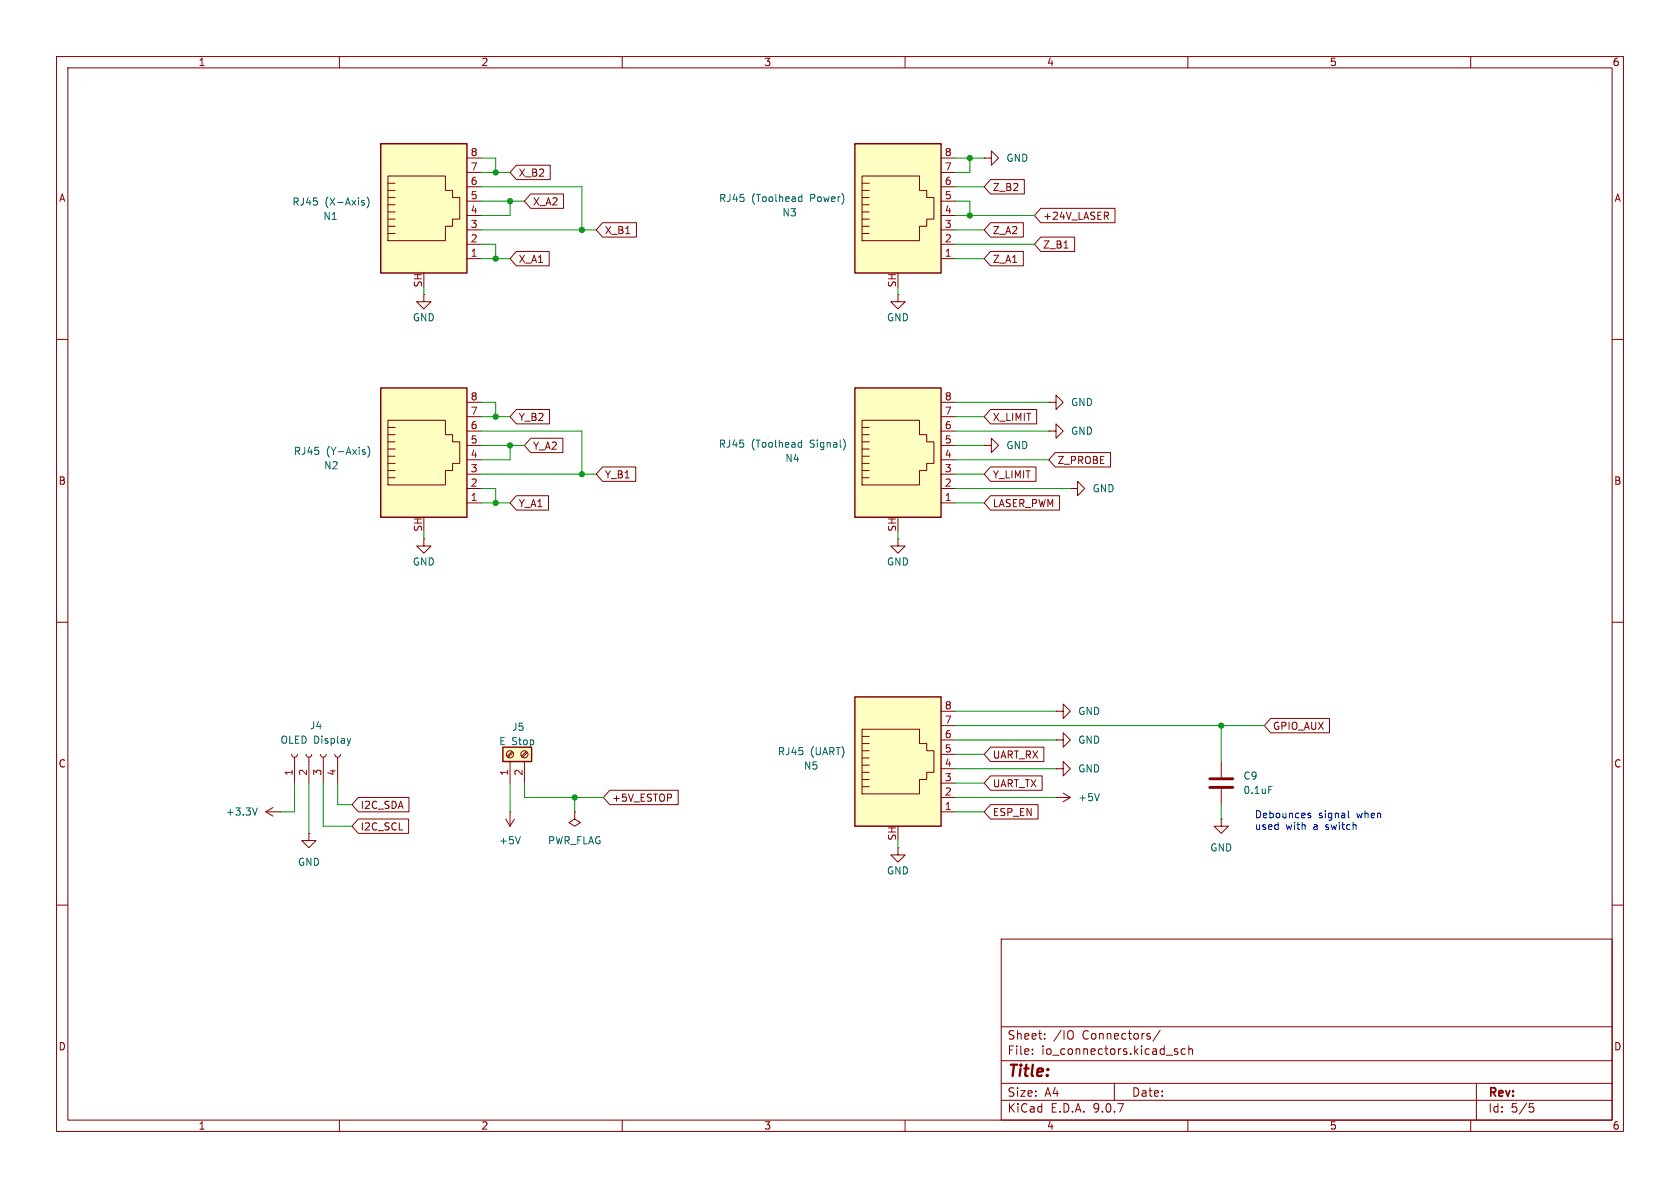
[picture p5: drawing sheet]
(kicad_sch
 (version 20250114)
 (generator "eeschema")
 (generator_version "9.0")
 (paper "A4")
 (lib_symbols
  (symbol "Connector:Conn_01x04_Socket"
   (pin_names
    (offset 1.016) (hide yes)) (exclude_from_sim no) (in_bom yes) (on_board yes)
   (property "Reference" "J" (at 0 5.08 0) (effects (font (size 1.27 1.27))))
   (property "Value" "Conn_01x04_Socket" (at 0 -7.62 0) (effects (font (size 1.27 1.27))))
   (property "Footprint" "" (at 0 0 0) (effects (font (size 1.27 1.27)) (hide yes)))
   (property "Datasheet" "~" (at 0 0 0) (effects (font (size 1.27 1.27)) (hide yes)))
   (property "Description" "Generic connector, single row, 01x04, script generated" (at 0 0 0) (effects (font (size 1.27 1.27)) (hide yes)))
   (property "ki_locked" "" (at 0 0 0) (effects (font (size 1.27 1.27))))
   (symbol "Conn_01x04_Socket_1_1"
    (polyline (pts (xy -1.27 2.54) (xy -0.508 2.54)) (stroke (width 0.1524) (type default)) (fill (type none)))
    (polyline (pts (xy -1.27 0) (xy -0.508 0)) (stroke (width 0.1524) (type default)) (fill (type none)))
    (polyline (pts (xy -1.27 -2.54) (xy -0.508 -2.54)) (stroke (width 0.1524) (type default)) (fill (type none)))
    (polyline (pts (xy -1.27 -5.08) (xy -0.508 -5.08)) (stroke (width 0.1524) (type default)) (fill (type none)))
    (arc (start 0 2.032) (mid -0.5058 2.54) (end 0 3.048) (stroke (width 0.1524) (type default)) (fill (type none)))
    (arc (start 0 -0.508) (mid -0.5058 0) (end 0 0.508) (stroke (width 0.1524) (type default)) (fill (type none)))
    (arc (start 0 -3.048) (mid -0.5058 -2.54) (end 0 -2.032) (stroke (width 0.1524) (type default)) (fill (type none)))
    (arc (start 0 -5.588) (mid -0.5058 -5.08) (end 0 -4.572) (stroke (width 0.1524) (type default)) (fill (type none)))
    (pin passive line (at -5.08 2.54 0) (length 3.81) (name "Pin_1" (effects (font (size 1.27 1.27)))) (number "1" (effects (font (size 1.27 1.27)))))
    (pin passive line (at -5.08 0 0) (length 3.81) (name "Pin_2" (effects (font (size 1.27 1.27)))) (number "2" (effects (font (size 1.27 1.27)))))
    (pin passive line (at -5.08 -2.54 0) (length 3.81) (name "Pin_3" (effects (font (size 1.27 1.27)))) (number "3" (effects (font (size 1.27 1.27)))))
    (pin passive line (at -5.08 -5.08 0) (length 3.81) (name "Pin_4" (effects (font (size 1.27 1.27)))) (number "4" (effects (font (size 1.27 1.27))))))
   (embedded_fonts no))
  (symbol "Connector:RJ45_Shielded"
   (pin_names
    (offset 1.016)) (exclude_from_sim no) (in_bom yes) (on_board yes)
   (property "Reference" "J" (at -5.08 13.97 0) (effects (font (size 1.27 1.27)) (justify right)))
   (property "Value" "RJ45_Shielded" (at 2.54 13.97 0) (effects (font (size 1.27 1.27)) (justify left)))
   (property "Footprint" "" (at 0 0.635 90) (effects (font (size 1.27 1.27)) (hide yes)))
   (property "Datasheet" "~" (at 0 0.635 90) (effects (font (size 1.27 1.27)) (hide yes)))
   (property "Description" "RJ connector, 8P8C (8 positions 8 connected), Shielded" (at 0 0 0) (effects (font (size 1.27 1.27)) (hide yes)))
   (symbol "RJ45_Shielded_0_1"
    (polyline (pts (xy -6.35 1.905) (xy -5.08 1.905) (xy -5.08 1.905)) (stroke (width 0) (type default)) (fill (type none)))
    (polyline (pts (xy -6.35 0.635) (xy -5.08 0.635) (xy -5.08 0.635)) (stroke (width 0) (type default)) (fill (type none)))
    (polyline (pts (xy -6.35 -0.635) (xy -5.08 -0.635) (xy -5.08 -0.635)) (stroke (width 0) (type default)) (fill (type none)))
    (polyline (pts (xy -6.35 -1.905) (xy -5.08 -1.905) (xy -5.08 -1.905)) (stroke (width 0) (type default)) (fill (type none)))
    (polyline (pts (xy -6.35 -3.175) (xy -5.08 -3.175) (xy -5.08 -3.175)) (stroke (width 0) (type default)) (fill (type none)))
    (polyline (pts (xy -6.35 -4.445) (xy -6.35 6.985) (xy 3.81 6.985) (xy 3.81 4.445) (xy 5.08 4.445) (xy 5.08 3.175) (xy 6.35 3.175) (xy 6.35 -0.635) (xy 5.08 -0.635) (xy 5.08 -1.905) (xy 3.81 -1.905) (xy 3.81 -4.445) (xy -6.35 -4.445) (xy -6.35 -4.445)) (stroke (width 0) (type default)) (fill (type none)))
    (polyline (pts (xy -5.08 5.715) (xy -6.35 5.715)) (stroke (width 0) (type default)) (fill (type none)))
    (polyline (pts (xy -5.08 4.445) (xy -6.35 4.445)) (stroke (width 0) (type default)) (fill (type none)))
    (polyline (pts (xy -5.08 3.175) (xy -6.35 3.175) (xy -6.35 3.175)) (stroke (width 0) (type default)) (fill (type none)))
    (rectangle (start 7.62 12.7) (end -7.62 -10.16) (stroke (width 0.254) (type default)) (fill (type background))))
   (symbol "RJ45_Shielded_1_1"
    (pin passive line (at 0 -12.7 90) (length 2.54) (name "~" (effects (font (size 1.27 1.27)))) (number "SH" (effects (font (size 1.27 1.27)))))
    (pin passive line (at 10.16 10.16 180) (length 2.54) (name "~" (effects (font (size 1.27 1.27)))) (number "8" (effects (font (size 1.27 1.27)))))
    (pin passive line (at 10.16 7.62 180) (length 2.54) (name "~" (effects (font (size 1.27 1.27)))) (number "7" (effects (font (size 1.27 1.27)))))
    (pin passive line (at 10.16 5.08 180) (length 2.54) (name "~" (effects (font (size 1.27 1.27)))) (number "6" (effects (font (size 1.27 1.27)))))
    (pin passive line (at 10.16 2.54 180) (length 2.54) (name "~" (effects (font (size 1.27 1.27)))) (number "5" (effects (font (size 1.27 1.27)))))
    (pin passive line (at 10.16 0 180) (length 2.54) (name "~" (effects (font (size 1.27 1.27)))) (number "4" (effects (font (size 1.27 1.27)))))
    (pin passive line (at 10.16 -2.54 180) (length 2.54) (name "~" (effects (font (size 1.27 1.27)))) (number "3" (effects (font (size 1.27 1.27)))))
    (pin passive line (at 10.16 -5.08 180) (length 2.54) (name "~" (effects (font (size 1.27 1.27)))) (number "2" (effects (font (size 1.27 1.27)))))
    (pin passive line (at 10.16 -7.62 180) (length 2.54) (name "~" (effects (font (size 1.27 1.27)))) (number "1" (effects (font (size 1.27 1.27))))))
   (embedded_fonts no))
  (symbol "Connector:Screw_Terminal_01x02"
   (pin_names
    (offset 1.016) (hide yes)) (exclude_from_sim no) (in_bom yes) (on_board yes)
   (property "Reference" "J" (at 0 2.54 0) (effects (font (size 1.27 1.27))))
   (property "Value" "Screw_Terminal_01x02" (at 0 -5.08 0) (effects (font (size 1.27 1.27))))
   (property "Footprint" "" (at 0 0 0) (effects (font (size 1.27 1.27)) (hide yes)))
   (property "Datasheet" "~" (at 0 0 0) (effects (font (size 1.27 1.27)) (hide yes)))
   (property "Description" "Generic screw terminal, single row, 01x02, script generated (kicad-library-utils/schlib/autogen/connector/)" (at 0 0 0) (effects (font (size 1.27 1.27)) (hide yes)))
   (symbol "Screw_Terminal_01x02_1_1"
    (rectangle (start -1.27 1.27) (end 1.27 -3.81) (stroke (width 0.254) (type default)) (fill (type background)))
    (polyline (pts (xy -0.5334 0.3302) (xy 0.3302 -0.508)) (stroke (width 0.1524) (type default)) (fill (type none)))
    (polyline (pts (xy -0.5334 -2.2098) (xy 0.3302 -3.048)) (stroke (width 0.1524) (type default)) (fill (type none)))
    (polyline (pts (xy -0.3556 0.508) (xy 0.508 -0.3302)) (stroke (width 0.1524) (type default)) (fill (type none)))
    (polyline (pts (xy -0.3556 -2.032) (xy 0.508 -2.8702)) (stroke (width 0.1524) (type default)) (fill (type none)))
    (circle (center 0 0) (radius 0.635) (stroke (width 0.1524) (type default)) (fill (type none)))
    (circle (center 0 -2.54) (radius 0.635) (stroke (width 0.1524) (type default)) (fill (type none)))
    (pin passive line (at -5.08 0 0) (length 3.81) (name "Pin_1" (effects (font (size 1.27 1.27)))) (number "1" (effects (font (size 1.27 1.27)))))
    (pin passive line (at -5.08 -2.54 0) (length 3.81) (name "Pin_2" (effects (font (size 1.27 1.27)))) (number "2" (effects (font (size 1.27 1.27))))))
   (embedded_fonts no))
  (symbol "Device:C"
   (pin_numbers (hide yes))
   (pin_names
    (offset 0.254)) (exclude_from_sim no) (in_bom yes) (on_board yes)
   (property "Reference" "C" (at 0.635 2.54 0) (effects (font (size 1.27 1.27)) (justify left)))
   (property "Value" "C" (at 0.635 -2.54 0) (effects (font (size 1.27 1.27)) (justify left)))
   (property "Footprint" "" (at 0.9652 -3.81 0) (effects (font (size 1.27 1.27)) (hide yes)))
   (property "Datasheet" "~" (at 0 0 0) (effects (font (size 1.27 1.27)) (hide yes)))
   (property "Description" "Unpolarized capacitor" (at 0 0 0) (effects (font (size 1.27 1.27)) (hide yes)))
   (symbol "C_0_1"
    (polyline (pts (xy -2.032 0.762) (xy 2.032 0.762)) (stroke (width 0.508) (type default)) (fill (type none)))
    (polyline (pts (xy -2.032 -0.762) (xy 2.032 -0.762)) (stroke (width 0.508) (type default)) (fill (type none))))
   (symbol "C_1_1"
    (pin passive line (at 0 3.81 270) (length 2.794) (name "~" (effects (font (size 1.27 1.27)))) (number "1" (effects (font (size 1.27 1.27)))))
    (pin passive line (at 0 -3.81 90) (length 2.794) (name "~" (effects (font (size 1.27 1.27)))) (number "2" (effects (font (size 1.27 1.27))))))
   (embedded_fonts no))
  (symbol "power:+3.3V"
   (power)
   (pin_numbers (hide yes))
   (pin_names
    (offset 0) (hide yes)) (exclude_from_sim no) (in_bom yes) (on_board yes)
   (property "Reference" "#PWR" (at 0 -3.81 0) (effects (font (size 1.27 1.27)) (hide yes)))
   (property "Value" "+3.3V" (at 0 3.556 0) (effects (font (size 1.27 1.27))))
   (property "Footprint" "" (at 0 0 0) (effects (font (size 1.27 1.27)) (hide yes)))
   (property "Datasheet" "" (at 0 0 0) (effects (font (size 1.27 1.27)) (hide yes)))
   (property "Description" "Power symbol creates a global label with name \"+3.3V\"" (at 0 0 0) (effects (font (size 1.27 1.27)) (hide yes)))
   (symbol "+3.3V_0_1"
    (polyline (pts (xy -0.762 1.27) (xy 0 2.54)) (stroke (width 0) (type default)) (fill (type none)))
    (polyline (pts (xy 0 2.54) (xy 0.762 1.27)) (stroke (width 0) (type default)) (fill (type none)))
    (polyline (pts (xy 0 0) (xy 0 2.54)) (stroke (width 0) (type default)) (fill (type none))))
   (symbol "+3.3V_1_1"
    (pin power_in line (at 0 0 90) (length 0) (name "~" (effects (font (size 1.27 1.27)))) (number "1" (effects (font (size 1.27 1.27))))))
   (embedded_fonts no))
  (symbol "power:+5V"
   (power)
   (pin_numbers (hide yes))
   (pin_names
    (offset 0) (hide yes)) (exclude_from_sim no) (in_bom yes) (on_board yes)
   (property "Reference" "#PWR" (at 0 -3.81 0) (effects (font (size 1.27 1.27)) (hide yes)))
   (property "Value" "+5V" (at 0 3.556 0) (effects (font (size 1.27 1.27))))
   (property "Footprint" "" (at 0 0 0) (effects (font (size 1.27 1.27)) (hide yes)))
   (property "Datasheet" "" (at 0 0 0) (effects (font (size 1.27 1.27)) (hide yes)))
   (property "Description" "Power symbol creates a global label with name \"+5V\"" (at 0 0 0) (effects (font (size 1.27 1.27)) (hide yes)))
   (symbol "+5V_0_1"
    (polyline (pts (xy -0.762 1.27) (xy 0 2.54)) (stroke (width 0) (type default)) (fill (type none)))
    (polyline (pts (xy 0 2.54) (xy 0.762 1.27)) (stroke (width 0) (type default)) (fill (type none)))
    (polyline (pts (xy 0 0) (xy 0 2.54)) (stroke (width 0) (type default)) (fill (type none))))
   (symbol "+5V_1_1"
    (pin power_in line (at 0 0 90) (length 0) (name "~" (effects (font (size 1.27 1.27)))) (number "1" (effects (font (size 1.27 1.27))))))
   (embedded_fonts no))
  (symbol "power:GND"
   (power)
   (pin_numbers (hide yes))
   (pin_names
    (offset 0) (hide yes)) (exclude_from_sim no) (in_bom yes) (on_board yes)
   (property "Reference" "#PWR" (at 0 -6.35 0) (effects (font (size 1.27 1.27)) (hide yes)))
   (property "Value" "GND" (at 0 -3.81 0) (effects (font (size 1.27 1.27))))
   (property "Footprint" "" (at 0 0 0) (effects (font (size 1.27 1.27)) (hide yes)))
   (property "Datasheet" "" (at 0 0 0) (effects (font (size 1.27 1.27)) (hide yes)))
   (property "Description" "Power symbol creates a global label with name \"GND\" , ground" (at 0 0 0) (effects (font (size 1.27 1.27)) (hide yes)))
   (symbol "GND_0_1"
    (polyline (pts (xy 0 0) (xy 0 -1.27) (xy 1.27 -1.27) (xy 0 -2.54) (xy -1.27 -1.27) (xy 0 -1.27)) (stroke (width 0) (type default)) (fill (type none))))
   (symbol "GND_1_1"
    (pin power_in line (at 0 0 270) (length 0) (name "~" (effects (font (size 1.27 1.27)))) (number "1" (effects (font (size 1.27 1.27))))))
   (embedded_fonts no))
  (symbol "power:PWR_FLAG"
   (power)
   (pin_numbers (hide yes))
   (pin_names
    (offset 0) (hide yes)) (exclude_from_sim no) (in_bom yes) (on_board yes)
   (property "Reference" "#FLG" (at 0 1.905 0) (effects (font (size 1.27 1.27)) (hide yes)))
   (property "Value" "PWR_FLAG" (at 0 3.81 0) (effects (font (size 1.27 1.27))))
   (property "Footprint" "" (at 0 0 0) (effects (font (size 1.27 1.27)) (hide yes)))
   (property "Datasheet" "~" (at 0 0 0) (effects (font (size 1.27 1.27)) (hide yes)))
   (property "Description" "Special symbol for telling ERC where power comes from" (at 0 0 0) (effects (font (size 1.27 1.27)) (hide yes)))
   (symbol "PWR_FLAG_0_0"
    (pin power_out line (at 0 0 90) (length 0) (name "~" (effects (font (size 1.27 1.27)))) (number "1" (effects (font (size 1.27 1.27))))))
   (symbol "PWR_FLAG_0_1"
    (polyline (pts (xy 0 0) (xy 0 1.27) (xy -1.016 1.905) (xy 0 2.54) (xy 1.016 1.905) (xy 0 1.27)) (stroke (width 0) (type default)) (fill (type none))))
   (embedded_fonts no)))
 (text "Debounces signal when\nused with a switch"
  (exclude_from_sim no)
  (at 221.742 143.51 0)
  (effects (font (size 1.27 1.27)) (justify left top)))
 (junction
  (at 215.9 128.27)
  (diameter 0)
  (color 0 0 0 0))
 (junction
  (at 90.17 35.56)
  (diameter 0)
  (color 0 0 0 0))
 (junction
  (at 90.17 78.74)
  (diameter 0)
  (color 0 0 0 0))
 (junction
  (at 102.87 83.82)
  (diameter 0)
  (color 0 0 0 0))
 (junction
  (at 87.63 88.9)
  (diameter 0)
  (color 0 0 0 0))
 (junction
  (at 87.63 73.66)
  (diameter 0)
  (color 0 0 0 0))
 (junction
  (at 102.87 40.64)
  (diameter 0)
  (color 0 0 0 0))
 (junction
  (at 87.63 45.72)
  (diameter 0)
  (color 0 0 0 0))
 (junction
  (at 171.45 38.1)
  (diameter 0)
  (color 0 0 0 0))
 (junction
  (at 101.6 140.97)
  (diameter 0)
  (color 0 0 0 0))
 (junction
  (at 171.45 27.94)
  (diameter 0)
  (color 0 0 0 0))
 (junction
  (at 87.63 30.48)
  (diameter 0)
  (color 0 0 0 0))
 (wire
  (pts (xy 49.53 143.51) (xy 52.07 143.51))
  (stroke (width 0) (type default)))
 (wire
  (pts (xy 186.69 125.73) (xy 168.91 125.73))
  (stroke (width 0) (type default)))
 (wire
  (pts (xy 90.17 35.56) (xy 92.71 35.56))
  (stroke (width 0) (type default)))
 (wire
  (pts (xy 90.17 81.28) (xy 90.17 78.74))
  (stroke (width 0) (type default)))
 (wire
  (pts (xy 74.93 95.25) (xy 74.93 93.98))
  (stroke (width 0) (type default)))
 (wire
  (pts (xy 102.87 33.02) (xy 85.09 33.02))
  (stroke (width 0) (type default)))
 (wire
  (pts (xy 101.6 140.97) (xy 106.68 140.97))
  (stroke (width 0) (type default)))
 (wire
  (pts (xy 168.91 128.27) (xy 215.9 128.27))
  (stroke (width 0) (type default)))
 (wire
  (pts (xy 90.17 78.74) (xy 92.71 78.74))
  (stroke (width 0) (type default)))
 (wire
  (pts (xy 85.09 38.1) (xy 90.17 38.1))
  (stroke (width 0) (type default)))
 (wire
  (pts (xy 168.91 40.64) (xy 173.99 40.64))
  (stroke (width 0) (type default)))
 (wire
  (pts (xy 59.69 142.24) (xy 59.69 138.43))
  (stroke (width 0) (type default)))
 (wire
  (pts (xy 85.09 43.18) (xy 87.63 43.18))
  (stroke (width 0) (type default)))
 (wire
  (pts (xy 52.07 143.51) (xy 52.07 138.43))
  (stroke (width 0) (type default)))
 (wire
  (pts (xy 85.09 76.2) (xy 102.87 76.2))
  (stroke (width 0) (type default)))
 (wire
  (pts (xy 168.91 73.66) (xy 173.99 73.66))
  (stroke (width 0) (type default)))
 (wire
  (pts (xy 168.91 38.1) (xy 171.45 38.1))
  (stroke (width 0) (type default)))
 (wire
  (pts (xy 85.09 73.66) (xy 87.63 73.66))
  (stroke (width 0) (type default)))
 (wire
  (pts (xy 168.91 30.48) (xy 171.45 30.48))
  (stroke (width 0) (type default)))
 (wire
  (pts (xy 168.91 138.43) (xy 173.99 138.43))
  (stroke (width 0) (type default)))
 (wire
  (pts (xy 102.87 40.64) (xy 105.41 40.64))
  (stroke (width 0) (type default)))
 (wire
  (pts (xy 85.09 35.56) (xy 90.17 35.56))
  (stroke (width 0) (type default)))
 (wire
  (pts (xy 168.91 143.51) (xy 173.99 143.51))
  (stroke (width 0) (type default)))
 (wire
  (pts (xy 62.23 142.24) (xy 59.69 142.24))
  (stroke (width 0) (type default)))
 (wire
  (pts (xy 102.87 83.82) (xy 105.41 83.82))
  (stroke (width 0) (type default)))
 (wire
  (pts (xy 85.09 27.94) (xy 87.63 27.94))
  (stroke (width 0) (type default)))
 (wire
  (pts (xy 54.61 138.43) (xy 54.61 147.32))
  (stroke (width 0) (type default)))
 (wire
  (pts (xy 215.9 128.27) (xy 215.9 134.62))
  (stroke (width 0) (type default)))
 (wire
  (pts (xy 92.71 140.97) (xy 92.71 138.43))
  (stroke (width 0) (type default)))
 (wire
  (pts (xy 62.23 146.05) (xy 57.15 146.05))
  (stroke (width 0) (type default)))
 (wire
  (pts (xy 87.63 86.36) (xy 87.63 88.9))
  (stroke (width 0) (type default)))
 (wire
  (pts (xy 158.75 95.25) (xy 158.75 93.98))
  (stroke (width 0) (type default)))
 (wire
  (pts (xy 85.09 30.48) (xy 87.63 30.48))
  (stroke (width 0) (type default)))
 (wire
  (pts (xy 168.91 35.56) (xy 171.45 35.56))
  (stroke (width 0) (type default)))
 (wire
  (pts (xy 87.63 43.18) (xy 87.63 45.72))
  (stroke (width 0) (type default)))
 (wire
  (pts (xy 102.87 83.82) (xy 102.87 76.2))
  (stroke (width 0) (type default)))
 (wire
  (pts (xy 168.91 133.35) (xy 173.99 133.35))
  (stroke (width 0) (type default)))
 (wire
  (pts (xy 87.63 30.48) (xy 90.17 30.48))
  (stroke (width 0) (type default)))
 (wire
  (pts (xy 215.9 142.24) (xy 215.9 144.78))
  (stroke (width 0) (type default)))
 (wire
  (pts (xy 168.91 76.2) (xy 185.42 76.2))
  (stroke (width 0) (type default)))
 (wire
  (pts (xy 87.63 45.72) (xy 90.17 45.72))
  (stroke (width 0) (type default)))
 (wire
  (pts (xy 90.17 138.43) (xy 90.17 143.51))
  (stroke (width 0) (type default)))
 (wire
  (pts (xy 85.09 88.9) (xy 87.63 88.9))
  (stroke (width 0) (type default)))
 (wire
  (pts (xy 101.6 140.97) (xy 101.6 143.51))
  (stroke (width 0) (type default)))
 (wire
  (pts (xy 87.63 73.66) (xy 87.63 71.12))
  (stroke (width 0) (type default)))
 (wire
  (pts (xy 92.71 140.97) (xy 101.6 140.97))
  (stroke (width 0) (type default)))
 (wire
  (pts (xy 168.91 135.89) (xy 186.69 135.89))
  (stroke (width 0) (type default)))
 (wire
  (pts (xy 171.45 27.94) (xy 173.99 27.94))
  (stroke (width 0) (type default)))
 (wire
  (pts (xy 168.91 83.82) (xy 173.99 83.82))
  (stroke (width 0) (type default)))
 (wire
  (pts (xy 85.09 45.72) (xy 87.63 45.72))
  (stroke (width 0) (type default)))
 (wire
  (pts (xy 168.91 78.74) (xy 173.99 78.74))
  (stroke (width 0) (type default)))
 (wire
  (pts (xy 57.15 146.05) (xy 57.15 138.43))
  (stroke (width 0) (type default)))
 (wire
  (pts (xy 85.09 83.82) (xy 102.87 83.82))
  (stroke (width 0) (type default)))
 (wire
  (pts (xy 168.91 86.36) (xy 189.23 86.36))
  (stroke (width 0) (type default)))
 (wire
  (pts (xy 168.91 140.97) (xy 186.69 140.97))
  (stroke (width 0) (type default)))
 (wire
  (pts (xy 87.63 30.48) (xy 87.63 27.94))
  (stroke (width 0) (type default)))
 (wire
  (pts (xy 168.91 88.9) (xy 173.99 88.9))
  (stroke (width 0) (type default)))
 (wire
  (pts (xy 168.91 71.12) (xy 185.42 71.12))
  (stroke (width 0) (type default)))
 (wire
  (pts (xy 74.93 52.07) (xy 74.93 50.8))
  (stroke (width 0) (type default)))
 (wire
  (pts (xy 171.45 38.1) (xy 171.45 35.56))
  (stroke (width 0) (type default)))
 (wire
  (pts (xy 85.09 40.64) (xy 102.87 40.64))
  (stroke (width 0) (type default)))
 (wire
  (pts (xy 168.91 130.81) (xy 186.69 130.81))
  (stroke (width 0) (type default)))
 (wire
  (pts (xy 168.91 33.02) (xy 173.99 33.02))
  (stroke (width 0) (type default)))
 (wire
  (pts (xy 168.91 81.28) (xy 185.42 81.28))
  (stroke (width 0) (type default)))
 (wire
  (pts (xy 87.63 73.66) (xy 90.17 73.66))
  (stroke (width 0) (type default)))
 (wire
  (pts (xy 85.09 78.74) (xy 90.17 78.74))
  (stroke (width 0) (type default)))
 (wire
  (pts (xy 102.87 40.64) (xy 102.87 33.02))
  (stroke (width 0) (type default)))
 (wire
  (pts (xy 158.75 148.59) (xy 158.75 149.86))
  (stroke (width 0) (type default)))
 (wire
  (pts (xy 85.09 81.28) (xy 90.17 81.28))
  (stroke (width 0) (type default)))
 (wire
  (pts (xy 171.45 38.1) (xy 182.88 38.1))
  (stroke (width 0) (type default)))
 (wire
  (pts (xy 168.91 45.72) (xy 173.99 45.72))
  (stroke (width 0) (type default)))
 (wire
  (pts (xy 168.91 43.18) (xy 182.88 43.18))
  (stroke (width 0) (type default)))
 (wire
  (pts (xy 171.45 30.48) (xy 171.45 27.94))
  (stroke (width 0) (type default)))
 (wire
  (pts (xy 87.63 88.9) (xy 90.17 88.9))
  (stroke (width 0) (type default)))
 (wire
  (pts (xy 168.91 27.94) (xy 171.45 27.94))
  (stroke (width 0) (type default)))
 (wire
  (pts (xy 215.9 128.27) (xy 223.52 128.27))
  (stroke (width 0) (type default)))
 (wire
  (pts (xy 90.17 38.1) (xy 90.17 35.56))
  (stroke (width 0) (type default)))
 (wire
  (pts (xy 85.09 86.36) (xy 87.63 86.36))
  (stroke (width 0) (type default)))
 (wire
  (pts (xy 158.75 52.07) (xy 158.75 50.8))
  (stroke (width 0) (type default)))
 (wire
  (pts (xy 85.09 71.12) (xy 87.63 71.12))
  (stroke (width 0) (type default)))
 (global_label "X_A2"
  (shape input)
  (at 92.71 35.56 0)
  (fields_autoplaced yes)
  (effects (font (size 1.27 1.27)) (justify left))
  (property "Intersheetrefs" "${INTERSHEET_REFS}" (at 100.1704 35.56 0) (effects (font (size 1.27 1.27)) (justify left) (hide yes))))
 (global_label "Z_B1"
  (shape input)
  (at 182.88 43.18 0)
  (fields_autoplaced yes)
  (effects (font (size 1.27 1.27)) (justify left))
  (property "Intersheetrefs" "${INTERSHEET_REFS}" (at 190.5218 43.18 0) (effects (font (size 1.27 1.27)) (justify left) (hide yes))))
 (global_label "X_LIMIT"
  (shape input)
  (at 173.99 73.66 0)
  (fields_autoplaced yes)
  (effects (font (size 1.27 1.27)) (justify left))
  (property "Intersheetrefs" "${INTERSHEET_REFS}" (at 183.809 73.66 0) (effects (font (size 1.27 1.27)) (justify left) (hide yes))))
 (global_label "Y_B2"
  (shape input)
  (at 90.17 73.66 0)
  (fields_autoplaced yes)
  (effects (font (size 1.27 1.27)) (justify left))
  (property "Intersheetrefs" "${INTERSHEET_REFS}" (at 97.6909 73.66 0) (effects (font (size 1.27 1.27)) (justify left) (hide yes))))
 (global_label "+5V_ESTOP"
  (shape input)
  (at 106.68 140.97 0)
  (fields_autoplaced yes)
  (effects (font (size 1.27 1.27)) (justify left))
  (property "Intersheetrefs" "${INTERSHEET_REFS}" (at 120.4299 140.97 0) (effects (font (size 1.27 1.27)) (justify left) (hide yes))))
 (global_label "Y_LIMIT"
  (shape input)
  (at 173.99 83.82 0)
  (fields_autoplaced yes)
  (effects (font (size 1.27 1.27)) (justify left))
  (property "Intersheetrefs" "${INTERSHEET_REFS}" (at 183.6881 83.82 0) (effects (font (size 1.27 1.27)) (justify left) (hide yes))))
 (global_label "X_A1"
  (shape input)
  (at 90.17 45.72 0)
  (fields_autoplaced yes)
  (effects (font (size 1.27 1.27)) (justify left))
  (property "Intersheetrefs" "${INTERSHEET_REFS}" (at 97.6304 45.72 0) (effects (font (size 1.27 1.27)) (justify left) (hide yes))))
 (global_label "Z_A2"
  (shape input)
  (at 173.99 40.64 0)
  (fields_autoplaced yes)
  (effects (font (size 1.27 1.27)) (justify left))
  (property "Intersheetrefs" "${INTERSHEET_REFS}" (at 181.4504 40.64 0) (effects (font (size 1.27 1.27)) (justify left) (hide yes))))
 (global_label "Y_A2"
  (shape input)
  (at 92.71 78.74 0)
  (fields_autoplaced yes)
  (effects (font (size 1.27 1.27)) (justify left))
  (property "Intersheetrefs" "${INTERSHEET_REFS}" (at 100.0495 78.74 0) (effects (font (size 1.27 1.27)) (justify left) (hide yes))))
 (global_label "LASER_PWM"
  (shape input)
  (at 173.99 88.9 0)
  (fields_autoplaced yes)
  (effects (font (size 1.27 1.27)) (justify left))
  (property "Intersheetrefs" "${INTERSHEET_REFS}" (at 187.8608 88.9 0) (effects (font (size 1.27 1.27)) (justify left) (hide yes))))
 (global_label "Y_A1"
  (shape input)
  (at 90.17 88.9 0)
  (fields_autoplaced yes)
  (effects (font (size 1.27 1.27)) (justify left))
  (property "Intersheetrefs" "${INTERSHEET_REFS}" (at 97.5095 88.9 0) (effects (font (size 1.27 1.27)) (justify left) (hide yes))))
 (global_label "Z_B2"
  (shape input)
  (at 173.99 33.02 0)
  (fields_autoplaced yes)
  (effects (font (size 1.27 1.27)) (justify left))
  (property "Intersheetrefs" "${INTERSHEET_REFS}" (at 181.6318 33.02 0) (effects (font (size 1.27 1.27)) (justify left) (hide yes))))
 (global_label "+24V_LASER"
  (shape input)
  (at 182.88 38.1 0)
  (fields_autoplaced yes)
  (effects (font (size 1.27 1.27)) (justify left))
  (property "Intersheetrefs" "${INTERSHEET_REFS}" (at 197.658 38.1 0) (effects (font (size 1.27 1.27)) (justify left) (hide yes))))
 (global_label "GPIO_AUX"
  (shape input)
  (at 223.52 128.27 0)
  (fields_autoplaced yes)
  (effects (font (size 1.27 1.27)) (justify left))
  (property "Intersheetrefs" "${INTERSHEET_REFS}" (at 235.5767 128.27 0) (effects (font (size 1.27 1.27)) (justify left) (hide yes))))
 (global_label "Z_PROBE"
  (shape input)
  (at 185.42 81.28 0)
  (fields_autoplaced yes)
  (effects (font (size 1.27 1.27)) (justify left))
  (property "Intersheetrefs" "${INTERSHEET_REFS}" (at 196.8718 81.28 0) (effects (font (size 1.27 1.27)) (justify left) (hide yes))))
 (global_label "Z_A1"
  (shape input)
  (at 173.99 45.72 0)
  (fields_autoplaced yes)
  (effects (font (size 1.27 1.27)) (justify left))
  (property "Intersheetrefs" "${INTERSHEET_REFS}" (at 181.4504 45.72 0) (effects (font (size 1.27 1.27)) (justify left) (hide yes))))
 (global_label "ESP_EN"
  (shape input)
  (at 173.99 143.51 0)
  (fields_autoplaced yes)
  (effects (font (size 1.27 1.27)) (justify left))
  (property "Intersheetrefs" "${INTERSHEET_REFS}" (at 184.0508 143.51 0) (effects (font (size 1.27 1.27)) (justify left) (hide yes))))
 (global_label "I2C_SDA"
  (shape input)
  (at 62.23 142.24 0)
  (fields_autoplaced yes)
  (effects (font (size 1.27 1.27)) (justify left))
  (property "Intersheetrefs" "${INTERSHEET_REFS}" (at 72.8352 142.24 0) (effects (font (size 1.27 1.27)) (justify left) (hide yes))))
 (global_label "X_B1"
  (shape input)
  (at 105.41 40.64 0)
  (fields_autoplaced yes)
  (effects (font (size 1.27 1.27)) (justify left))
  (property "Intersheetrefs" "${INTERSHEET_REFS}" (at 113.0518 40.64 0) (effects (font (size 1.27 1.27)) (justify left) (hide yes))))
 (global_label "UART_RX"
  (shape input)
  (at 173.99 133.35 0)
  (fields_autoplaced yes)
  (effects (font (size 1.27 1.27)) (justify left))
  (property "Intersheetrefs" "${INTERSHEET_REFS}" (at 185.079 133.35 0) (effects (font (size 1.27 1.27)) (justify left) (hide yes))))
 (global_label "I2C_SCL"
  (shape input)
  (at 62.23 146.05 0)
  (fields_autoplaced yes)
  (effects (font (size 1.27 1.27)) (justify left))
  (property "Intersheetrefs" "${INTERSHEET_REFS}" (at 72.7747 146.05 0) (effects (font (size 1.27 1.27)) (justify left) (hide yes))))
 (global_label "UART_TX"
  (shape input)
  (at 173.99 138.43 0)
  (fields_autoplaced yes)
  (effects (font (size 1.27 1.27)) (justify left))
  (property "Intersheetrefs" "${INTERSHEET_REFS}" (at 184.7766 138.43 0) (effects (font (size 1.27 1.27)) (justify left) (hide yes))))
 (global_label "Y_B1"
  (shape input)
  (at 105.41 83.82 0)
  (fields_autoplaced yes)
  (effects (font (size 1.27 1.27)) (justify left))
  (property "Intersheetrefs" "${INTERSHEET_REFS}" (at 112.9309 83.82 0) (effects (font (size 1.27 1.27)) (justify left) (hide yes))))
 (global_label "X_B2"
  (shape input)
  (at 90.17 30.48 0)
  (fields_autoplaced yes)
  (effects (font (size 1.27 1.27)) (justify left))
  (property "Intersheetrefs" "${INTERSHEET_REFS}" (at 97.8118 30.48 0) (effects (font (size 1.27 1.27)) (justify left) (hide yes))))
 (symbol
  (lib_id "Connector:Conn_01x04_Socket")
  (at 54.61 133.35 90)
  (unit 1)
  (exclude_from_sim no)
  (in_bom yes)
  (on_board yes)
  (dnp no)
  (fields_autoplaced yes)
  (property "Reference" "J4" (at 55.88 128.27 90) (effects (font (size 1.27 1.27))))
  (property "Value" "OLED Display" (at 55.88 130.81 90) (effects (font (size 1.27 1.27))))
  (property "Footprint" "Connector_JST:JST_XH_S4B-XH-A_1x04_P2.50mm_Horizontal" (at 54.61 133.35 0) (effects (font (size 1.27 1.27)) (hide yes)))
  (property "Datasheet" "~" (at 54.61 133.35 0) (effects (font (size 1.27 1.27)) (hide yes)))
  (property "Description" "Generic connector, single row, 01x04, script generated" (at 54.61 133.35 0) (effects (font (size 1.27 1.27)) (hide yes)))
  (pin "1")
  (pin "3")
  (pin "2")
  (pin "4"))
 (symbol
  (lib_id "power:GND")
  (at 74.93 52.07 0)
  (unit 1)
  (exclude_from_sim no)
  (in_bom yes)
  (on_board yes)
  (dnp no)
  (property "Reference" "#PWR04" (at 74.93 58.42 0) (effects (font (size 1.27 1.27)) (hide yes)))
  (property "Value" "GND" (at 76.962 56.134 0) (effects (font (size 1.27 1.27)) (justify right)))
  (property "Footprint" "" (at 74.93 52.07 0) (effects (font (size 1.27 1.27)) (hide yes)))
  (property "Datasheet" "" (at 74.93 52.07 0) (effects (font (size 1.27 1.27)) (hide yes)))
  (property "Description" "Power symbol creates a global label with name \"GND\" , ground" (at 74.93 52.07 0) (effects (font (size 1.27 1.27)) (hide yes)))
  (pin "1"))
 (symbol
  (lib_id "power:GND")
  (at 185.42 76.2 90)
  (unit 1)
  (exclude_from_sim no)
  (in_bom yes)
  (on_board yes)
  (dnp no)
  (fields_autoplaced yes)
  (property "Reference" "#PWR045" (at 191.77 76.2 0) (effects (font (size 1.27 1.27)) (hide yes)))
  (property "Value" "GND" (at 189.23 76.1999 90) (effects (font (size 1.27 1.27)) (justify right)))
  (property "Footprint" "" (at 185.42 76.2 0) (effects (font (size 1.27 1.27)) (hide yes)))
  (property "Datasheet" "" (at 185.42 76.2 0) (effects (font (size 1.27 1.27)) (hide yes)))
  (property "Description" "Power symbol creates a global label with name \"GND\" , ground" (at 185.42 76.2 0) (effects (font (size 1.27 1.27)) (hide yes)))
  (pin "1"))
 (symbol
  (lib_id "power:GND")
  (at 158.75 52.07 0)
  (unit 1)
  (exclude_from_sim no)
  (in_bom yes)
  (on_board yes)
  (dnp no)
  (property "Reference" "#PWR026" (at 158.75 58.42 0) (effects (font (size 1.27 1.27)) (hide yes)))
  (property "Value" "GND" (at 160.782 56.134 0) (effects (font (size 1.27 1.27)) (justify right)))
  (property "Footprint" "" (at 158.75 52.07 0) (effects (font (size 1.27 1.27)) (hide yes)))
  (property "Datasheet" "" (at 158.75 52.07 0) (effects (font (size 1.27 1.27)) (hide yes)))
  (property "Description" "Power symbol creates a global label with name \"GND\" , ground" (at 158.75 52.07 0) (effects (font (size 1.27 1.27)) (hide yes)))
  (pin "1"))
 (symbol
  (lib_id "power:GND")
  (at 215.9 144.78 0)
  (unit 1)
  (exclude_from_sim no)
  (in_bom yes)
  (on_board yes)
  (dnp no)
  (fields_autoplaced yes)
  (property "Reference" "#PWR036" (at 215.9 151.13 0) (effects (font (size 1.27 1.27)) (hide yes)))
  (property "Value" "GND" (at 215.9 149.86 0) (effects (font (size 1.27 1.27))))
  (property "Footprint" "" (at 215.9 144.78 0) (effects (font (size 1.27 1.27)) (hide yes)))
  (property "Datasheet" "" (at 215.9 144.78 0) (effects (font (size 1.27 1.27)) (hide yes)))
  (property "Description" "Power symbol creates a global label with name \"GND\" , ground" (at 215.9 144.78 0) (effects (font (size 1.27 1.27)) (hide yes)))
  (pin "1"))
 (symbol
  (lib_id "power:+5V")
  (at 186.69 140.97 270)
  (unit 1)
  (exclude_from_sim no)
  (in_bom yes)
  (on_board yes)
  (dnp no)
  (fields_autoplaced yes)
  (property "Reference" "#PWR018" (at 182.88 140.97 0) (effects (font (size 1.27 1.27)) (hide yes)))
  (property "Value" "+5V" (at 190.5 140.9699 90) (effects (font (size 1.27 1.27)) (justify left)))
  (property "Footprint" "" (at 186.69 140.97 0) (effects (font (size 1.27 1.27)) (hide yes)))
  (property "Datasheet" "" (at 186.69 140.97 0) (effects (font (size 1.27 1.27)) (hide yes)))
  (property "Description" "Power symbol creates a global label with name \"+5V\"" (at 186.69 140.97 0) (effects (font (size 1.27 1.27)) (hide yes)))
  (pin "1"))
 (symbol
  (lib_id "power:GND")
  (at 185.42 71.12 90)
  (unit 1)
  (exclude_from_sim no)
  (in_bom yes)
  (on_board yes)
  (dnp no)
  (fields_autoplaced yes)
  (property "Reference" "#PWR046" (at 191.77 71.12 0) (effects (font (size 1.27 1.27)) (hide yes)))
  (property "Value" "GND" (at 189.23 71.1199 90) (effects (font (size 1.27 1.27)) (justify right)))
  (property "Footprint" "" (at 185.42 71.12 0) (effects (font (size 1.27 1.27)) (hide yes)))
  (property "Datasheet" "" (at 185.42 71.12 0) (effects (font (size 1.27 1.27)) (hide yes)))
  (property "Description" "Power symbol creates a global label with name \"GND\" , ground" (at 185.42 71.12 0) (effects (font (size 1.27 1.27)) (hide yes)))
  (pin "1"))
 (symbol
  (lib_id "Connector:RJ45_Shielded")
  (at 74.93 81.28 0)
  (unit 1)
  (exclude_from_sim no)
  (in_bom yes)
  (on_board yes)
  (dnp no)
  (property "Reference" "N2" (at 59.944 82.296 0) (effects (font (size 1.27 1.27)) (justify right)))
  (property "Value" "RJ45 (Y-Axis)" (at 65.786 79.756 0) (effects (font (size 1.27 1.27)) (justify right)))
  (property "Footprint" "Connector_RJ:RJ45_HALO_HFJ11-x2450HRL_Horizontal" (at 74.93 80.645 90) (effects (font (size 1.27 1.27)) (hide yes)))
  (property "Datasheet" "~" (at 74.93 80.645 90) (effects (font (size 1.27 1.27)) (hide yes)))
  (property "Description" "RJ connector, 8P8C (8 positions 8 connected), Shielded" (at 74.93 81.28 0) (effects (font (size 1.27 1.27)) (hide yes)))
  (pin "SH")
  (pin "8")
  (pin "7")
  (pin "6")
  (pin "5")
  (pin "4")
  (pin "3")
  (pin "2")
  (pin "1"))
 (symbol
  (lib_id "power:GND")
  (at 54.61 147.32 0)
  (unit 1)
  (exclude_from_sim no)
  (in_bom yes)
  (on_board yes)
  (dnp no)
  (fields_autoplaced yes)
  (property "Reference" "#PWR014" (at 54.61 153.67 0) (effects (font (size 1.27 1.27)) (hide yes)))
  (property "Value" "GND" (at 54.61 152.4 0) (effects (font (size 1.27 1.27))))
  (property "Footprint" "" (at 54.61 147.32 0) (effects (font (size 1.27 1.27)) (hide yes)))
  (property "Datasheet" "" (at 54.61 147.32 0) (effects (font (size 1.27 1.27)) (hide yes)))
  (property "Description" "Power symbol creates a global label with name \"GND\" , ground" (at 54.61 147.32 0) (effects (font (size 1.27 1.27)) (hide yes)))
  (pin "1"))
 (symbol
  (lib_id "power:GND")
  (at 186.69 135.89 90)
  (unit 1)
  (exclude_from_sim no)
  (in_bom yes)
  (on_board yes)
  (dnp no)
  (fields_autoplaced yes)
  (property "Reference" "#PWR042" (at 193.04 135.89 0) (effects (font (size 1.27 1.27)) (hide yes)))
  (property "Value" "GND" (at 190.5 135.8899 90) (effects (font (size 1.27 1.27)) (justify right)))
  (property "Footprint" "" (at 186.69 135.89 0) (effects (font (size 1.27 1.27)) (hide yes)))
  (property "Datasheet" "" (at 186.69 135.89 0) (effects (font (size 1.27 1.27)) (hide yes)))
  (property "Description" "Power symbol creates a global label with name \"GND\" , ground" (at 186.69 135.89 0) (effects (font (size 1.27 1.27)) (hide yes)))
  (pin "1"))
 (symbol
  (lib_id "Connector:RJ45_Shielded")
  (at 158.75 135.89 0)
  (unit 1)
  (exclude_from_sim no)
  (in_bom yes)
  (on_board yes)
  (dnp no)
  (property "Reference" "N5" (at 144.78 135.382 0) (effects (font (size 1.27 1.27)) (justify right)))
  (property "Value" "RJ45 (UART)" (at 149.606 132.842 0) (effects (font (size 1.27 1.27)) (justify right)))
  (property "Footprint" "Connector_RJ:RJ45_HALO_HFJ11-x2450HRL_Horizontal" (at 158.75 135.255 90) (effects (font (size 1.27 1.27)) (hide yes)))
  (property "Datasheet" "~" (at 158.75 135.255 90) (effects (font (size 1.27 1.27)) (hide yes)))
  (property "Description" "RJ connector, 8P8C (8 positions 8 connected), Shielded" (at 158.75 135.89 0) (effects (font (size 1.27 1.27)) (hide yes)))
  (pin "SH")
  (pin "8")
  (pin "7")
  (pin "6")
  (pin "5")
  (pin "4")
  (pin "3")
  (pin "2")
  (pin "1"))
 (symbol
  (lib_id "power:GND")
  (at 186.69 130.81 90)
  (unit 1)
  (exclude_from_sim no)
  (in_bom yes)
  (on_board yes)
  (dnp no)
  (fields_autoplaced yes)
  (property "Reference" "#PWR041" (at 193.04 130.81 0) (effects (font (size 1.27 1.27)) (hide yes)))
  (property "Value" "GND" (at 190.5 130.8099 90) (effects (font (size 1.27 1.27)) (justify right)))
  (property "Footprint" "" (at 186.69 130.81 0) (effects (font (size 1.27 1.27)) (hide yes)))
  (property "Datasheet" "" (at 186.69 130.81 0) (effects (font (size 1.27 1.27)) (hide yes)))
  (property "Description" "Power symbol creates a global label with name \"GND\" , ground" (at 186.69 130.81 0) (effects (font (size 1.27 1.27)) (hide yes)))
  (pin "1"))
 (symbol
  (lib_id "Device:C")
  (at 215.9 138.43 0)
  (unit 1)
  (exclude_from_sim no)
  (in_bom yes)
  (on_board yes)
  (dnp no)
  (fields_autoplaced yes)
  (property "Reference" "C9" (at 219.71 137.1599 0) (effects (font (size 1.27 1.27)) (justify left)))
  (property "Value" "0.1uF" (at 219.71 139.6999 0) (effects (font (size 1.27 1.27)) (justify left)))
  (property "Footprint" "Capacitor_THT:C_Rect_L7.0mm_W2.5mm_P5.00mm" (at 216.8652 142.24 0) (effects (font (size 1.27 1.27)) (hide yes)))
  (property "Datasheet" "~" (at 215.9 138.43 0) (effects (font (size 1.27 1.27)) (hide yes)))
  (property "Description" "Unpolarized capacitor" (at 215.9 138.43 0) (effects (font (size 1.27 1.27)) (hide yes)))
  (pin "2")
  (pin "1"))
 (symbol
  (lib_id "power:+3.3V")
  (at 49.53 143.51 90)
  (unit 1)
  (exclude_from_sim no)
  (in_bom yes)
  (on_board yes)
  (dnp no)
  (fields_autoplaced yes)
  (property "Reference" "#PWR031" (at 53.34 143.51 0) (effects (font (size 1.27 1.27)) (hide yes)))
  (property "Value" "+3.3V" (at 45.72 143.5099 90) (effects (font (size 1.27 1.27)) (justify left)))
  (property "Footprint" "" (at 49.53 143.51 0) (effects (font (size 1.27 1.27)) (hide yes)))
  (property "Datasheet" "" (at 49.53 143.51 0) (effects (font (size 1.27 1.27)) (hide yes)))
  (property "Description" "Power symbol creates a global label with name \"+3.3V\"" (at 49.53 143.51 0) (effects (font (size 1.27 1.27)) (hide yes)))
  (pin "1"))
 (symbol
  (lib_id "power:PWR_FLAG")
  (at 101.6 143.51 180)
  (unit 1)
  (exclude_from_sim no)
  (in_bom yes)
  (on_board yes)
  (dnp no)
  (fields_autoplaced yes)
  (property "Reference" "#FLG05" (at 101.6 145.415 0) (effects (font (size 1.27 1.27)) (hide yes)))
  (property "Value" "PWR_FLAG" (at 101.6 148.59 0) (effects (font (size 1.27 1.27))))
  (property "Footprint" "" (at 101.6 143.51 0) (effects (font (size 1.27 1.27)) (hide yes)))
  (property "Datasheet" "~" (at 101.6 143.51 0) (effects (font (size 1.27 1.27)) (hide yes)))
  (property "Description" "Special symbol for telling ERC where power comes from" (at 101.6 143.51 0) (effects (font (size 1.27 1.27)) (hide yes)))
  (pin "1"))
 (symbol
  (lib_id "power:GND")
  (at 158.75 149.86 0)
  (unit 1)
  (exclude_from_sim no)
  (in_bom yes)
  (on_board yes)
  (dnp no)
  (property "Reference" "#PWR037" (at 158.75 156.21 0) (effects (font (size 1.27 1.27)) (hide yes)))
  (property "Value" "GND" (at 160.782 153.924 0) (effects (font (size 1.27 1.27)) (justify right)))
  (property "Footprint" "" (at 158.75 149.86 0) (effects (font (size 1.27 1.27)) (hide yes)))
  (property "Datasheet" "" (at 158.75 149.86 0) (effects (font (size 1.27 1.27)) (hide yes)))
  (property "Description" "Power symbol creates a global label with name \"GND\" , ground" (at 158.75 149.86 0) (effects (font (size 1.27 1.27)) (hide yes)))
  (pin "1"))
 (symbol
  (lib_id "power:GND")
  (at 173.99 78.74 90)
  (unit 1)
  (exclude_from_sim no)
  (in_bom yes)
  (on_board yes)
  (dnp no)
  (fields_autoplaced yes)
  (property "Reference" "#PWR044" (at 180.34 78.74 0) (effects (font (size 1.27 1.27)) (hide yes)))
  (property "Value" "GND" (at 177.8 78.7399 90) (effects (font (size 1.27 1.27)) (justify right)))
  (property "Footprint" "" (at 173.99 78.74 0) (effects (font (size 1.27 1.27)) (hide yes)))
  (property "Datasheet" "" (at 173.99 78.74 0) (effects (font (size 1.27 1.27)) (hide yes)))
  (property "Description" "Power symbol creates a global label with name \"GND\" , ground" (at 173.99 78.74 0) (effects (font (size 1.27 1.27)) (hide yes)))
  (pin "1"))
 (symbol
  (lib_id "Connector:RJ45_Shielded")
  (at 158.75 38.1 0)
  (unit 1)
  (exclude_from_sim no)
  (in_bom yes)
  (on_board yes)
  (dnp no)
  (property "Reference" "N3" (at 140.97 37.592 0) (effects (font (size 1.27 1.27)) (justify right)))
  (property "Value" "RJ45 (Toolhead Power)" (at 149.606 35.052 0) (effects (font (size 1.27 1.27)) (justify right)))
  (property "Footprint" "Connector_RJ:RJ45_HALO_HFJ11-x2450HRL_Horizontal" (at 158.75 37.465 90) (effects (font (size 1.27 1.27)) (hide yes)))
  (property "Datasheet" "~" (at 158.75 37.465 90) (effects (font (size 1.27 1.27)) (hide yes)))
  (property "Description" "RJ connector, 8P8C (8 positions 8 connected), Shielded" (at 158.75 38.1 0) (effects (font (size 1.27 1.27)) (hide yes)))
  (pin "SH")
  (pin "8")
  (pin "7")
  (pin "6")
  (pin "5")
  (pin "4")
  (pin "3")
  (pin "2")
  (pin "1"))
 (symbol
  (lib_id "power:GND")
  (at 186.69 125.73 90)
  (unit 1)
  (exclude_from_sim no)
  (in_bom yes)
  (on_board yes)
  (dnp no)
  (fields_autoplaced yes)
  (property "Reference" "#PWR05" (at 193.04 125.73 0) (effects (font (size 1.27 1.27)) (hide yes)))
  (property "Value" "GND" (at 190.5 125.7299 90) (effects (font (size 1.27 1.27)) (justify right)))
  (property "Footprint" "" (at 186.69 125.73 0) (effects (font (size 1.27 1.27)) (hide yes)))
  (property "Datasheet" "" (at 186.69 125.73 0) (effects (font (size 1.27 1.27)) (hide yes)))
  (property "Description" "Power symbol creates a global label with name \"GND\" , ground" (at 186.69 125.73 0) (effects (font (size 1.27 1.27)) (hide yes)))
  (pin "1"))
 (symbol
  (lib_id "Connector:Screw_Terminal_01x02")
  (at 90.17 133.35 90)
  (unit 1)
  (exclude_from_sim no)
  (in_bom yes)
  (on_board yes)
  (dnp no)
  (property "Reference" "J5" (at 90.424 128.524 90) (effects (font (size 1.27 1.27)) (justify right)))
  (property "Value" "E Stop" (at 88.138 131.064 90) (effects (font (size 1.27 1.27)) (justify right)))
  (property "Footprint" "TerminalBlock:TerminalBlock_Xinya_XY308-2.54-2P_1x02_P2.54mm_Horizontal" (at 90.17 133.35 0) (effects (font (size 1.27 1.27)) (hide yes)))
  (property "Datasheet" "~" (at 90.17 133.35 0) (effects (font (size 1.27 1.27)) (hide yes)))
  (property "Description" "Generic screw terminal, single row, 01x02, script generated (kicad-library-utils/schlib/autogen/connector/)" (at 90.17 133.35 0) (effects (font (size 1.27 1.27)) (hide yes)))
  (pin "2")
  (pin "1"))
 (symbol
  (lib_id "power:GND")
  (at 74.93 95.25 0)
  (unit 1)
  (exclude_from_sim no)
  (in_bom yes)
  (on_board yes)
  (dnp no)
  (property "Reference" "#PWR02" (at 74.93 101.6 0) (effects (font (size 1.27 1.27)) (hide yes)))
  (property "Value" "GND" (at 76.962 99.314 0) (effects (font (size 1.27 1.27)) (justify right)))
  (property "Footprint" "" (at 74.93 95.25 0) (effects (font (size 1.27 1.27)) (hide yes)))
  (property "Datasheet" "" (at 74.93 95.25 0) (effects (font (size 1.27 1.27)) (hide yes)))
  (property "Description" "Power symbol creates a global label with name \"GND\" , ground" (at 74.93 95.25 0) (effects (font (size 1.27 1.27)) (hide yes)))
  (pin "1"))
 (symbol
  (lib_id "Connector:RJ45_Shielded")
  (at 158.75 81.28 0)
  (unit 1)
  (exclude_from_sim no)
  (in_bom yes)
  (on_board yes)
  (dnp no)
  (property "Reference" "N4" (at 141.478 81.026 0) (effects (font (size 1.27 1.27)) (justify right)))
  (property "Value" "RJ45 (Toolhead Signal)" (at 149.86 78.486 0) (effects (font (size 1.27 1.27)) (justify right)))
  (property "Footprint" "Connector_RJ:RJ45_HALO_HFJ11-x2450HRL_Horizontal" (at 158.75 80.645 90) (effects (font (size 1.27 1.27)) (hide yes)))
  (property "Datasheet" "~" (at 158.75 80.645 90) (effects (font (size 1.27 1.27)) (hide yes)))
  (property "Description" "RJ connector, 8P8C (8 positions 8 connected), Shielded" (at 158.75 81.28 0) (effects (font (size 1.27 1.27)) (hide yes)))
  (pin "SH")
  (pin "8")
  (pin "7")
  (pin "6")
  (pin "5")
  (pin "4")
  (pin "3")
  (pin "2")
  (pin "1"))
 (symbol
  (lib_id "Connector:RJ45_Shielded")
  (at 74.93 38.1 0)
  (unit 1)
  (exclude_from_sim no)
  (in_bom yes)
  (on_board yes)
  (dnp no)
  (property "Reference" "N1" (at 59.817 38.227 0) (effects (font (size 1.27 1.27)) (justify right)))
  (property "Value" "RJ45 (X-Axis)" (at 65.659 35.687 0) (effects (font (size 1.27 1.27)) (justify right)))
  (property "Footprint" "Connector_RJ:RJ45_HALO_HFJ11-x2450HRL_Horizontal" (at 74.93 37.465 90) (effects (font (size 1.27 1.27)) (hide yes)))
  (property "Datasheet" "~" (at 74.93 37.465 90) (effects (font (size 1.27 1.27)) (hide yes)))
  (property "Description" "RJ connector, 8P8C (8 positions 8 connected), Shielded" (at 74.93 38.1 0) (effects (font (size 1.27 1.27)) (hide yes)))
  (pin "SH")
  (pin "8")
  (pin "7")
  (pin "6")
  (pin "5")
  (pin "4")
  (pin "3")
  (pin "2")
  (pin "1"))
 (symbol
  (lib_id "power:GND")
  (at 189.23 86.36 90)
  (unit 1)
  (exclude_from_sim no)
  (in_bom yes)
  (on_board yes)
  (dnp no)
  (fields_autoplaced yes)
  (property "Reference" "#PWR043" (at 195.58 86.36 0) (effects (font (size 1.27 1.27)) (hide yes)))
  (property "Value" "GND" (at 193.04 86.3599 90) (effects (font (size 1.27 1.27)) (justify right)))
  (property "Footprint" "" (at 189.23 86.36 0) (effects (font (size 1.27 1.27)) (hide yes)))
  (property "Datasheet" "" (at 189.23 86.36 0) (effects (font (size 1.27 1.27)) (hide yes)))
  (property "Description" "Power symbol creates a global label with name \"GND\" , ground" (at 189.23 86.36 0) (effects (font (size 1.27 1.27)) (hide yes)))
  (pin "1"))
 (symbol
  (lib_id "power:GND")
  (at 173.99 27.94 90)
  (unit 1)
  (exclude_from_sim no)
  (in_bom yes)
  (on_board yes)
  (dnp no)
  (fields_autoplaced yes)
  (property "Reference" "#PWR047" (at 180.34 27.94 0) (effects (font (size 1.27 1.27)) (hide yes)))
  (property "Value" "GND" (at 177.8 27.9399 90) (effects (font (size 1.27 1.27)) (justify right)))
  (property "Footprint" "" (at 173.99 27.94 0) (effects (font (size 1.27 1.27)) (hide yes)))
  (property "Datasheet" "" (at 173.99 27.94 0) (effects (font (size 1.27 1.27)) (hide yes)))
  (property "Description" "Power symbol creates a global label with name \"GND\" , ground" (at 173.99 27.94 0) (effects (font (size 1.27 1.27)) (hide yes)))
  (pin "1"))
 (symbol
  (lib_id "power:GND")
  (at 158.75 95.25 0)
  (unit 1)
  (exclude_from_sim no)
  (in_bom yes)
  (on_board yes)
  (dnp no)
  (property "Reference" "#PWR027" (at 158.75 101.6 0) (effects (font (size 1.27 1.27)) (hide yes)))
  (property "Value" "GND" (at 160.782 99.314 0) (effects (font (size 1.27 1.27)) (justify right)))
  (property "Footprint" "" (at 158.75 95.25 0) (effects (font (size 1.27 1.27)) (hide yes)))
  (property "Datasheet" "" (at 158.75 95.25 0) (effects (font (size 1.27 1.27)) (hide yes)))
  (property "Description" "Power symbol creates a global label with name \"GND\" , ground" (at 158.75 95.25 0) (effects (font (size 1.27 1.27)) (hide yes)))
  (pin "1"))
 (symbol
  (lib_id "power:+5V")
  (at 90.17 143.51 180)
  (unit 1)
  (exclude_from_sim no)
  (in_bom yes)
  (on_board yes)
  (dnp no)
  (fields_autoplaced yes)
  (property "Reference" "#PWR034" (at 90.17 139.7 0) (effects (font (size 1.27 1.27)) (hide yes)))
  (property "Value" "+5V" (at 90.17 148.59 0) (effects (font (size 1.27 1.27))))
  (property "Footprint" "" (at 90.17 143.51 0) (effects (font (size 1.27 1.27)) (hide yes)))
  (property "Datasheet" "" (at 90.17 143.51 0) (effects (font (size 1.27 1.27)) (hide yes)))
  (property "Description" "Power symbol creates a global label with name \"+5V\"" (at 90.17 143.51 0) (effects (font (size 1.27 1.27)) (hide yes)))
  (pin "1")))
